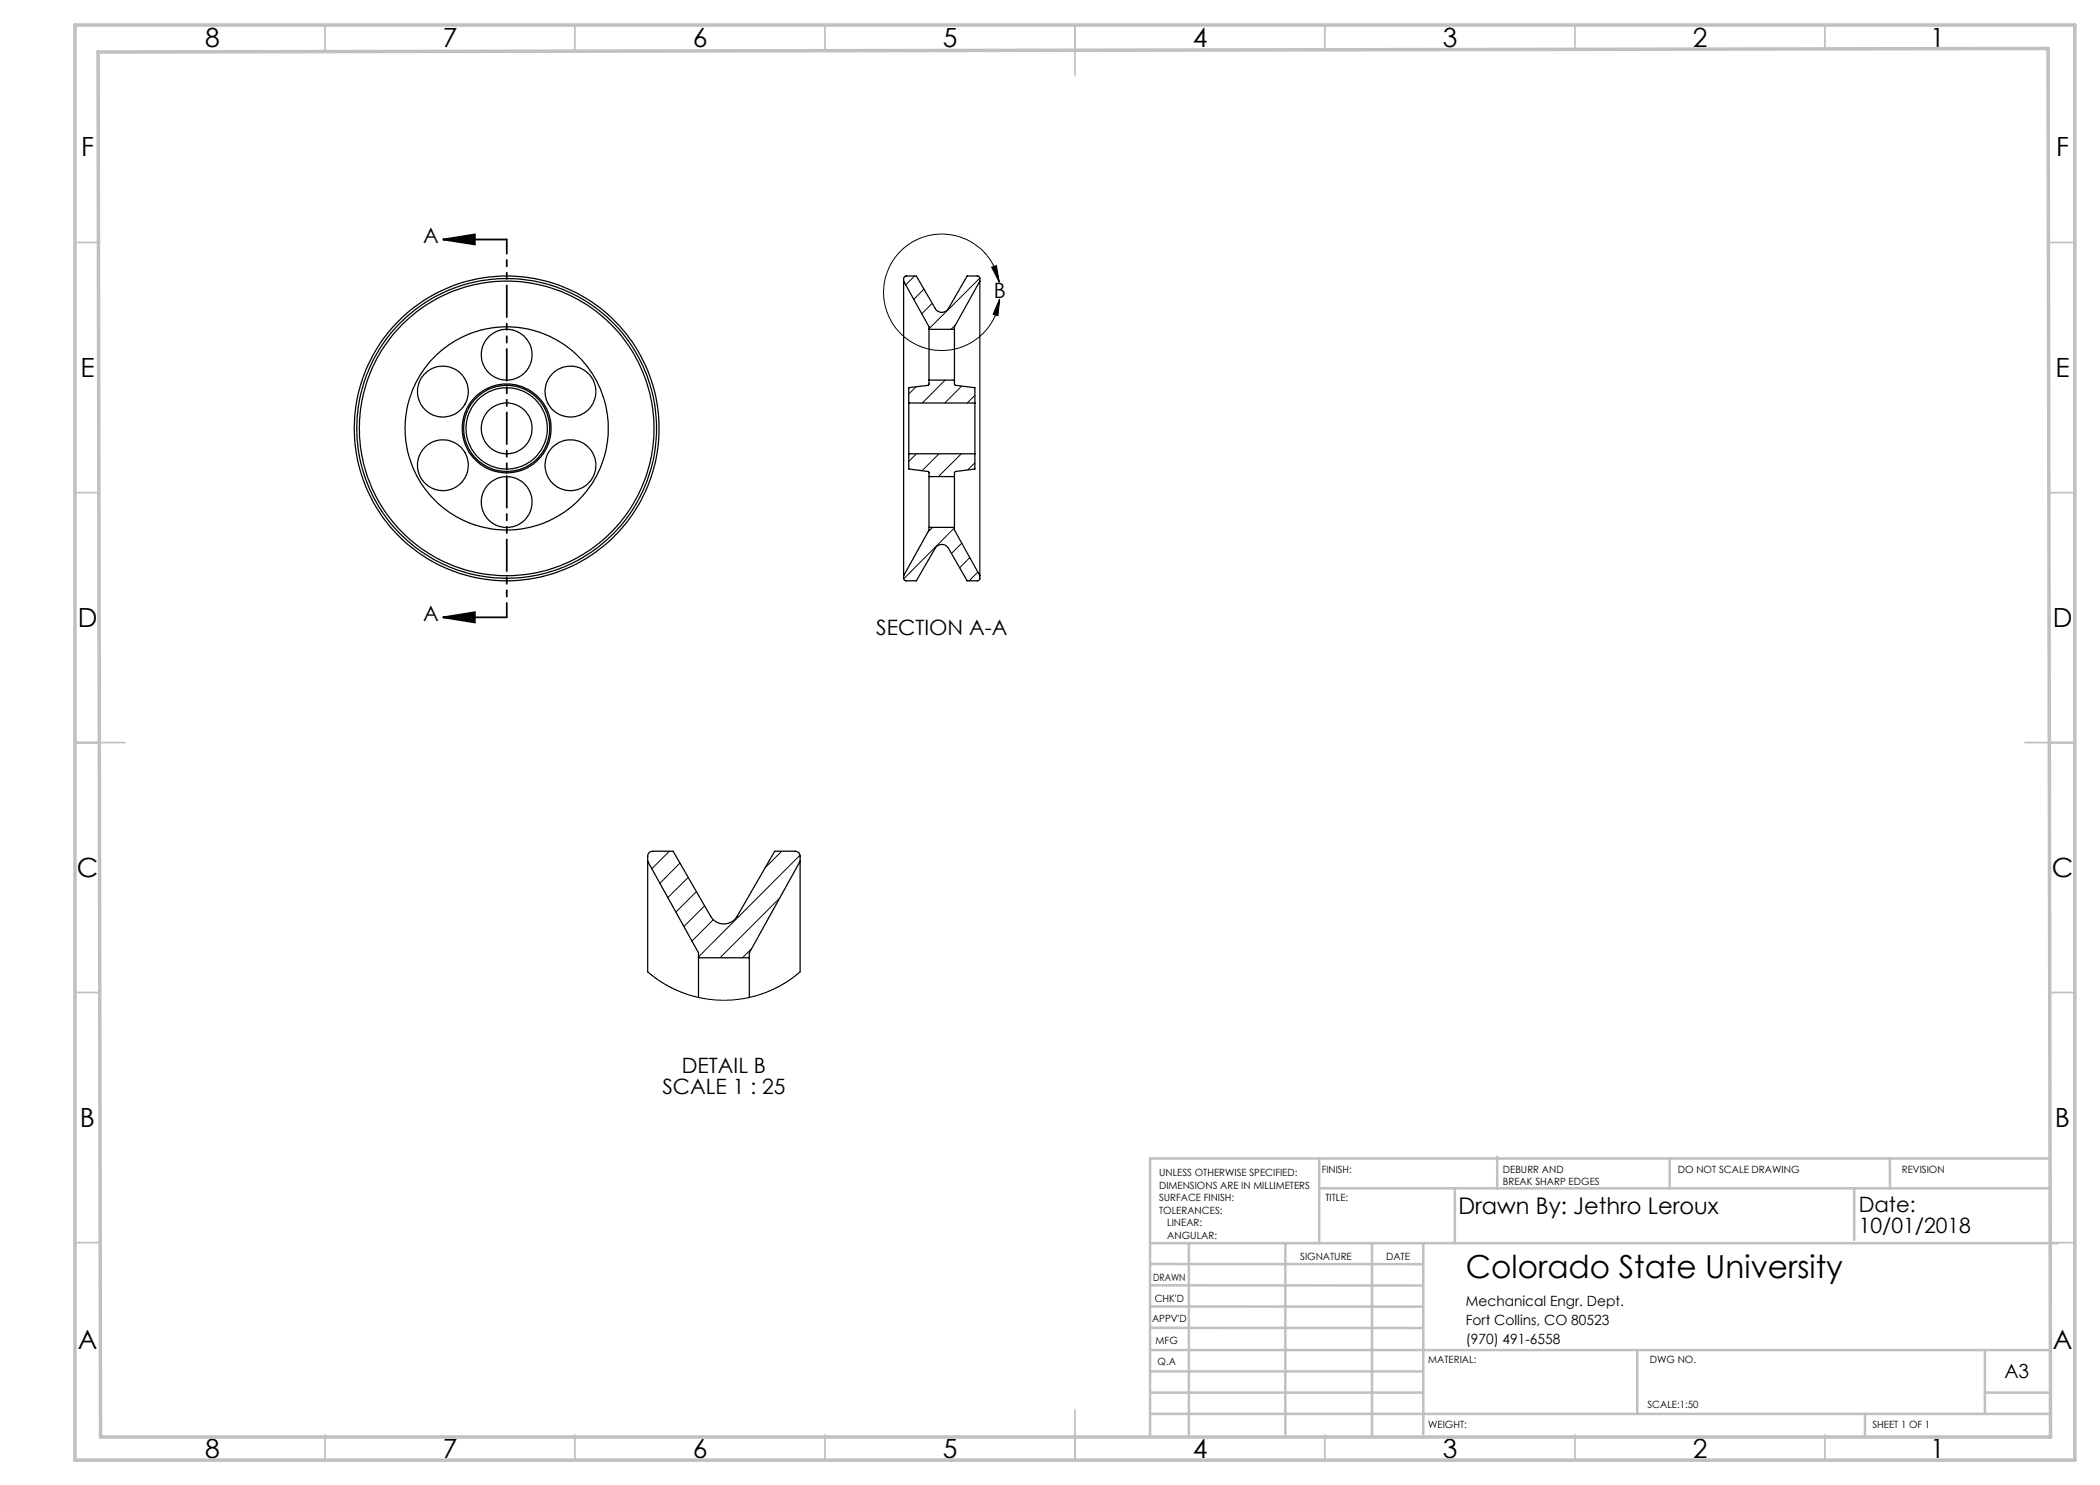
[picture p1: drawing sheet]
<svg xmlns="http://www.w3.org/2000/svg" width="420mm" height="297mm" viewBox="0 0 420 297" stroke-linecap="round" stroke-linejoin="round" font-family="sans-serif">
<g fill="none" stroke="#000" stroke-width=".2">
<path d="M182.9 55.2l-1.7 1.8M184.8 57.8l-2 2.1M196 55.6l-10.2 10.2M198.3 53.4l1-.3 .5 3.3zM199.8 56.4a11.7 11.7 0 0 0-17.9-7.6 11.7 11.7 0 0 0 .2 19.5 11.7 11.7 0 0 0 17.8-8v-.5M199.9 59.8l-.3 3.3-1-.2zM183.2 77.4l-1.4 1.4M186.4 60.7l-2 2.1M189 76l-4.5 4.6M191.1 64.9l-.9 1M192.3 77.2l-3.4 3.4M195 79.1l-1.6 1.5"/>
<path d="M183.3 90.8l-1.5 1.5M187.8 90.8l-3.4 3.4M192.3 90.8l-4.6 4.5M195 92.6l-1.5 1.4M186.5 105.5l-.9 .9M190.9 105.6l-10.1 10.1M192.4 108.6l-2.1 2.1M194 111.5l-2.1 2.1M195.6 114.4l-1.8 1.8M133.9 170.2l-3.5 3.6M136 172.6l-4 4.1M137.7 175.5l-4.1 4"/>
<path d="M139.3 178.3l-4.1 4.1M155.9 179.6l-11.9 12M156.4 170.2l-3.4 3.4M160 171.1l-20.3 20.3M129.5 194.4l3.1 2.2 3.6 1.8 3.6 1.1 2.3 .4 2 .2 2.1-.1 2.2-.2 4.1-1 3.7-1.7 1.8-1.2 2-1.5M140.9 181.1l-4.1 4.2M142.7 183.9l-4.3 4.3M150.3 189.8l-1.8 1.8"/>
</g>
<path d="M88.6 47.9l6.4-1v2zM88.6 47.9h12.7M88.6 123.5l6.4-1.1v2.1zM88.6 123.5h12.7" fill="none" stroke="#000" stroke-width=".35"/>
<path d="M101.4 47.9v75.6" fill="none" stroke="#000" stroke-width=".35" stroke-dasharray="6.3 1.3 1.3 1.3 1.3 1.3" stroke-dashoffset="3.5"/>
<g fill="none" stroke="#c0c0c0" stroke-width=".35">
<path d="M65 5v5M115 5v5M165 5v5M215 5v10M265 5v5M315 5v5M365 5v5M15 48.5h5M410 48.5h5M15 98.5h5M410 98.5h5M15 148.5h10"/>
<path d="M405 148.5h10M15 198.5h5M410 198.5h5M15 248.5h5M410 248.5h5M65 287v5M115 287v5M165 287v5M215 282v10M265 287v5M315 287v5M365 287v5"/>
</g>
<g fill="none" stroke="#c0c0c0" stroke-width=".5">
<path d="M263.8 231.7v16.9M263.8 237.7h146.2M291 237.7v10.9M299.4 231.3v6.4M333.9 231.7v6M370.8 237.7v10.3M378 231.7v6M410 231.7h-180v55.2M230.1 248.6h181.4M230.1 257.1h54.6M230.1 252.8h54.6M237.8 248.8v38.2"/>
<path d="M257.1 248.6v38.2M274.4 248.8v38.2M284.7 248.6v38.2M230 278.5h54.6M230 274.3h54.6M230 270h180M230 265.6h54.7M230.1 261.3h54.6M327.4 270v12.8M397 278.5h13M397 270v12.8M230 282.8h180"/>
<path d="M373 282.8v4.2"/>
</g>
<path d="M15 5h400v287h-400zM19.6 10.4l390-.7 .5 277.7h-390z" fill="none" stroke="#c0c0c0" stroke-width=".7"/>
<g fill="#000">
<path d="M88.6 47.9l6.4-1v2zM88.6 123.5l6.4-1.1v2.1z"/>
<path d="M198.3 53.4l1-.3 .5 3.3zM199.9 59.8l-.3 3.3-1-.2z"/>
</g>
<g fill="none" stroke="#000" stroke-width=".25">
<path d="M180.7 56.2l.1-.7 .3-.3h2.2l3.7 6.5a1.52 1.52 0 0 0 2.7 0l3.7-6.5 2.4 .1 .2 .3v.6M180.7 56.2v58.9M180.7 56.2l5.1 9.2v.5M196 56.2v58.9M196 56.2l-5.1 9.2v.5M185.8 76l-.1 1-3.9 .5v3.1M185.8 65.9v10.1M185.8 65.9h5.1M185.8 76h5.1M190.9 76v.8l.2 .3 3.9 .4v3.1M190.9 65.9v10.1M181.8 90.8v3l3.9 .5 .1 .2v.8"/>
<path d="M181.8 80.6v10.2M181.8 80.6h13.2M181.8 90.8h13.2M185.8 95.3v10.2M185.8 95.3h5.1M190.9 95.3v10.2M195 90.8v3l-3.9 .5-.2 .2v.8M195 80.6v10.2M180.7 115.1l.1 .7 .3 .3 2.2 .1 3.7-6.6a1.55 1.55 0 0 1 2.7 0l3.7 6.6 2.3-.1 .3-.3v-.7M185.8 105.5v.5l-5.1 9.1M185.8 105.5h5.1M190.9 105.5v.5l5.1 9.1"/>
<path d="M129.5 172.3v-1.2l.3-.5 .3-.2 4.5-.2 7.5 13.1a3.1 3.1 0 0 0 5.3 0l7.5-13.1 4.6 .2 .4 .5 .1 1.4M129.5 172.3v22.1M129.5 172.3l10.2 18.3v1M160 172.3v22.1M160 172.3l-10.1 18.3v1M139.7 191.6v7.9M139.7 191.6h10.2M149.9 191.6v7.9"/>
<circle cx="88.6" cy="78.3" r="5.1"/>
<circle cx="101.3" cy="70.9" r="5.1"/>
<circle cx="114.1" cy="78.3" r="5.1"/>
<circle cx="88.6" cy="93.1" r="5.1"/>
<circle cx="101.3" cy="85.7" r="5.1"/>
<circle cx="101.3" cy="85.7" r="8.1"/>
<circle cx="101.3" cy="85.7" r="29.5"/>
<circle cx="101.3" cy="85.7" r="30"/>
<circle cx="101.3" cy="85.7" r="30.5"/>
<circle cx="101.3" cy="85.7" r="20.3"/>
<circle cx="101.3" cy="85.7" r="8.6"/>
<circle cx="101.3" cy="85.7" r="8.9"/>
<circle cx="114.1" cy="93.1" r="5.1"/>
<circle cx="101.3" cy="100.4" r="5.1"/>
</g>
<text font-size="6.3" x="293.2" y="255.5">Colorado State University</text>
<g font-size="5.3">
<text x="41" y="9.5">8</text>
<text x="88.5" y="9.5">7</text>
<text x="138.5" y="9.5">6</text>
<text x="188.5" y="9.5">5</text>
<text x="238.5" y="9.5">4</text>
<text x="288.5" y="9.5">3</text>
<text x="338.5" y="9.5">2</text>
<text x="386" y="9.5">1</text>
<text x="16.2" y="31.2">F</text>
<text x="411.2" y="31.2">F</text>
<text x="16.1" y="75.5">E</text>
<text x="411.1" y="75.5">E</text>
<text x="15.5" y="125.5">D</text>
<text x="410.5" y="125.5">D</text>
<text x="15.4" y="175.5">C</text>
<text x="410.4" y="175.5">C</text>
<text x="16" y="225.5">B</text>
<text x="411" y="225.5">B</text>
<text x="15.5" y="269.7">A</text>
<text x="410.5" y="269.7">A</text>
<text x="41" y="291.5">8</text>
<text x="88.5" y="291.5">7</text>
<text x="138.5" y="291.5">6</text>
<text x="188.5" y="291.5">5</text>
<text x="238.5" y="291.5">4</text>
<text x="288.5" y="291.5">3</text>
<text x="338.5" y="291.5">2</text>
<text x="386" y="291.5">1</text>
</g>
<text font-size="4.6" x="291.7" y="242.7">Drawn By: Jethro Leroux</text>
<g font-size="4.2">
<text x="84.6" y="48.6">A</text>
<text x="198.8" y="59.7">B</text>
<text x="84.6" y="124.2">A</text>
<text x="175.3" y="127.1">SECTION A-A</text>
<text x="136.4" y="214.6">DETAIL B</text>
<text x="132.5" y="218.8">SCALE 1 : 25</text>
<text x="371.7" y="242.5">Date:</text>
<text x="371.7" y="246.7">10/01/2018</text>
</g>
<text font-size="3.9" x="400.9" y="275.5">A3</text>
<g font-size="2.8">
<text x="293.2" y="261.1">Mechanical Engr. Dept.</text>
<text x="293.2" y="264.9">Fort Collins, CO 80523</text>
<text x="293.2" y="268.7">(970) 491-6558</text>
</g>
<g font-size="2">
<text x="231.8" y="235.2">UNLESS OTHERWISE SPECIFIED:</text>
<text x="231.8" y="237.7">DIMENSIONS ARE IN MILLIMETERS</text>
<text x="264.4" y="234.6">FINISH:</text>
<text x="300.6" y="234.6">DEBURR AND</text>
<text x="300.6" y="237.1">BREAK SHARP EDGES</text>
<text x="335.6" y="234.6">DO NOT SCALE DRAWING</text>
<text x="380.4" y="234.6">REVISION</text>
<text x="231.8" y="240.2">SURFACE FINISH:</text>
<text x="231.8" y="242.7">TOLERANCES:</text>
<text x="233.4" y="245.2">LINEAR:</text>
<text x="265.1" y="240.2">TITLE:</text>
<text x="233.5" y="247.7">ANGULAR:</text>
<text x="260" y="251.9">SIGNATURE</text>
<text x="277.2" y="251.9">DATE</text>
<text x="230.6" y="256.1">DRAWN</text>
<text x="230.9" y="260.3">CHK'D</text>
<text x="230.4" y="264.4">APPV'D</text>
<text x="231.1" y="268.8">MFG</text>
<text x="231.5" y="273">Q.A</text>
<text x="285.6" y="272.5">MATERIAL:</text>
<text x="330" y="272.5">DWG NO.</text>
<text x="329.5" y="281.7">SCALE:1:50</text>
<text x="285.6" y="285.5">WEIGHT:</text>
<text x="374.5" y="285.6">SHEET 1 OF 1</text>
</g>
</svg>
